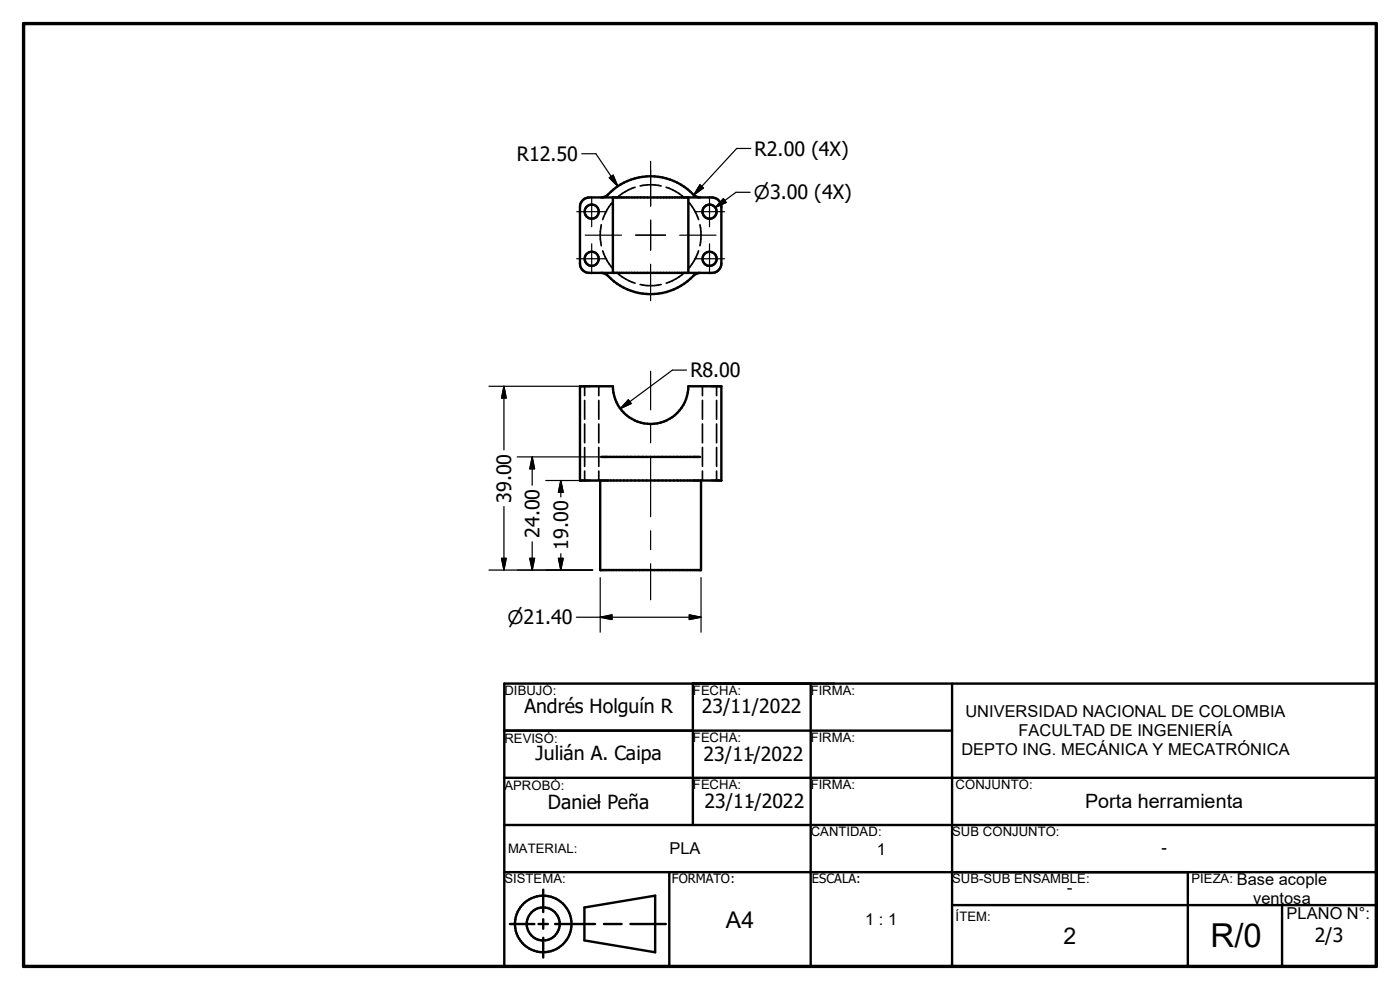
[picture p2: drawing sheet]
<svg xmlns="http://www.w3.org/2000/svg" width="297mm" height="210mm" viewBox="0 0 297 210" stroke-linecap="round" stroke-linejoin="round" font-family="sans-serif">
<g fill="none" stroke="#000" stroke-width=".51">
<path d="M123.8 42.4l.5-.4 .7-.1h26a2.02 2.02 0 0 1 2 2v12a2.02 2.02 0 0 1-2 2h-26a1.97 1.97 0 0 1-2-2v-12l.1-.7zM127.5 41.9l1-.2a12.9 12.9 0 0 1 13.7-3.6 14.6 14.6 0 0 1 5.4 3.6l.9 .2M127.5 57.9l1 .2a12.9 12.9 0 0 0 13.7 3.6 14.6 14.6 0 0 0 5.4-3.6l.9-.2M130 41.9v16M146 41.9v16M123 81.9h7a8 8 0 0 0 8 8 8 8 0 0 0 8-8h7v20h-30zM127.5 96.9h21M127.3 101.9v19h21.4v-19M107 145h185v60h-185zM107 155h95M147 145v30M172 145v60"/>
<path d="M202 145v60M107 175h185M107 165h185M107 185h185M108.2 196h5.2M114.3 196h1.9M115.2 188.7v4.8M115.2 195v2M115.2 198.9v4.2M117.8 196h8.4M124 192.5l15-2.5v12l-15-2.5zM128.1 196h3.8"/>
<path d="M133.7 196h7.6M142 185v20M202 192h90M252 185v20M272 192v13"/>
<circle cx="125.5" cy="54.9" r="1.5"/>
<circle cx="125.5" cy="44.9" r="1.5"/>
<circle cx="150.5" cy="44.9" r="1.51"/>
<circle cx="150.5" cy="54.9" r="1.5"/>
<circle cx="115.2" cy="196" r="6"/>
<circle cx="115.2" cy="196" r="3.5"/>
</g>
<g fill="none" stroke="#000" stroke-width=".36">
<path d="M134.7 39.7l-2 .9-1.8 1.4M135.8 39.4l2.2-.2 2.3 .2M141.3 39.7l2.1 .9 1.8 1.4M127.6 47.7l-.3 2.2 .3 2.2M127.9 53.2l.9 2 1.3 1.8M130.1 42.7l-1.3 1.9-.9 2M130.9 57.8l1.8 1.4 2 .9M145.2 57.8l-1.8 1.4-2.1 .9M146 42.7l1.3 1.9 .9 2M148.2 53.2l-.9 2-1.3 1.8M148.5 47.7l.2 2.2-.2 2.2M135.8 60.4l2.2 .2 2.3-.2"/>
<path d="M124 81.9v2M124 84.9v4M124 89.9v4M124 94.9v4M124 99.9v2M127 81.9v2M127 84.9v4M127 89.9v4M127 94.9v4M127 99.9v2M149 81.9v2M149 84.9v4"/>
<path d="M149 89.9v4M149 94.9v4M149 99.9v2M152 81.9v2M152 84.9v4M152 89.9v4M152 94.9v4M152 99.9v2"/>
</g>
<path d="M5 5h287v200h-287z" fill="none" stroke="#000" stroke-width=".71"/>
<path d="M118.7 196h1" fill="none" stroke="#000" stroke-width=".21"/>
<g fill="none" stroke="#000" stroke-width=".25">
<path d="M123.4 32.6h3l4.7 6.9M129.3 37.7l.8-.5 1 2.3zM138 34.2v9.5M148.5 39.2l.7 .7-2 1.5zM159.3 31.5h-3l-9.1 9.9M122.4 44.9h6.3M122.4 54.9h6.3M124.2 49.9h7.7M125.5 41.7v6.4M125.5 51.7v6.4M134.9 49.9h6.3M138 46.7v6.4"/>
<path d="M138 56.1v7.7M144.2 49.9h7.7M147.3 44.9h6.4M147.3 54.9h6.4M150.5 41.7v6.4M150.5 51.7v6.4M153.5 42.1l.6 .9-2.4 1zM159.1 40.8h-3l-4.4 3.2M138 78.8v8.1M145.6 78.5h-2.9l-11.1 8.2M103.7 81.9h19.7M106.9 81.9v13.5"/>
<path d="M106.9 81.9l.5 2.5h-1zM109.7 96.9h17.7M112.9 96.9v6M112.9 96.9l.5 2.5h-1zM133.3 84.8l.6 .8-2.3 1.1zM138 89.9v4M138 96.9v12.7M106.4 118.4h1l-.5 2.5zM106.9 107.4v13.5M112.4 118.4h1l-.5 2.5zM112.9 114.9v6M115.8 101.9h11.6"/>
<path d="M118.5 118.4h1l-.5 2.5zM119 101.9v3.5M119 117.5v3.4M119 101.9l.5 2.5h-1zM138 112.6v4M138 119.6v7.6M103.7 120.9h22M122.3 130.9h26.4M127.3 130.9l2.5-.5v1zM127.3 122.5v11.6M146.2 130.4l2.5 .5-2.5 .5zM148.7 122.5v11.6"/>
</g>
<path d="M129.3 37.7l.8-.5 1 2.3zM148.5 39.2l.7 .7-2 1.5zM153.5 42.1l.6 .9-2.4 1zM106.9 81.9l.5 2.5h-1zM112.9 96.9l.5 2.5h-1zM133.3 84.8l.6 .8-2.3 1.1zM106.4 118.4h1l-.5 2.5zM112.4 118.4h1l-.5 2.5zM118.5 118.4h1l-.5 2.5zM119 101.9l.5 2.5h-1zM127.3 130.9l2.5-.5v1zM146.2 130.4l2.5 .5-2.5 .5z" fill="#000" stroke="#000" stroke-width=".25"/>
<text font-size="7" x="256.8" y="200.9">R/0</text>
<g font-size="4.9">
<text x="154" y="196.8">A4</text>
<text x="225.6" y="200.3">2</text>
</g>
<g font-size="4.2">
<text x="109.6" y="34.2">R12.50</text>
<text x="160.1" y="33.1">R2.00 (4X)</text>
<text x="146.5" y="80.1">R8.00</text>
<text x="108.4" y="106.6" transform="rotate(-90 108.4 106.6)">39.00</text>
<text x="114.5" y="114.1" transform="rotate(-90 114.5 114.1)">24.00</text>
<text x="120.5" y="116.6" transform="rotate(-90 120.5 116.6)">19.00</text>
<text x="230.2" y="171.5">Porta herramienta</text>
</g>
<g font-size="4.1">
<text x="111.3" y="151.3">Andrés Holguín R</text>
<text x="148.9" y="151.3">23/11/2022</text>
<text x="113.6" y="161.3">Julián A. Caipa</text>
<text x="149.3" y="161.4">23/11/2022</text>
<text x="116.2" y="171.6">Daniel Peña</text>
<text x="149.5" y="171.4">23/11/2022</text>
<text x="278.9" y="199.7">2/3</text>
</g>
<g font-size="4">
<text x="159.9" y="42.2">n3.00 (4X)</text>
<text x="107.7" y="132.4">n21.40</text>
</g>
<g font-size="3.5">
<text x="204.8" y="152.2">UNIVERSIDAD NACIONAL DE COLOMBIA</text>
<text x="126.4" y="161.1">-</text>
<text x="158.9" y="161.1">-</text>
<text x="204" y="160.1">DEPTO ING. MECÁNICA Y MECATRÓNICA</text>
<text x="216.1" y="156.1">FACULTAD DE INGENIERÍA</text>
<text x="126.4" y="171.1">-</text>
<text x="158.9" y="171.1">-</text>
<text x="142" y="181.2">PLA</text>
<text x="186" y="181.3">1</text>
<text x="246.4" y="180.9">-</text>
<text x="262.4" y="187.7">Base acople</text>
<text x="265.9" y="191.7">ventosa</text>
<text x="183.6" y="196.3">1 : 1</text>
<text x="273" y="195">PLANO N°:</text>
</g>
<text font-size="3.4" x="226.4" y="189.6">-</text>
<g font-size="2.8">
<text x="107" y="147.5">DIBUJÓ:</text>
<text x="147" y="147.4">FECHA:</text>
<text x="172" y="147.4">FIRMA:</text>
<text x="107" y="157.5">REVISÓ:</text>
<text x="147" y="157.4">FECHA:</text>
<text x="172" y="157.4">FIRMA:</text>
<text x="107" y="167.5">APROBÓ:</text>
<text x="147" y="167.4">FECHA:</text>
<text x="172" y="167.4">FIRMA:</text>
<text x="202.7" y="167.4">CONJUNTO:</text>
<text x="172" y="177.4">CANTIDAD:</text>
<text x="202" y="177.4">SUB CONJUNTO:</text>
<text x="107.8" y="180.9">MATERIAL:</text>
<text x="107" y="187.4">SISTEMA:</text>
<text x="202" y="187.4">SUB-SUB ENSAMBLE:</text>
<text x="252.8" y="187.4">PIEZA:</text>
<text x="202.7" y="195.3">ÍTEM:</text>
</g>
<g font-size="2.7">
<text x="142.5" y="187.4">FORMATO:</text>
<text x="172.3" y="187.3">ESCALA:</text>
</g>
</svg>
